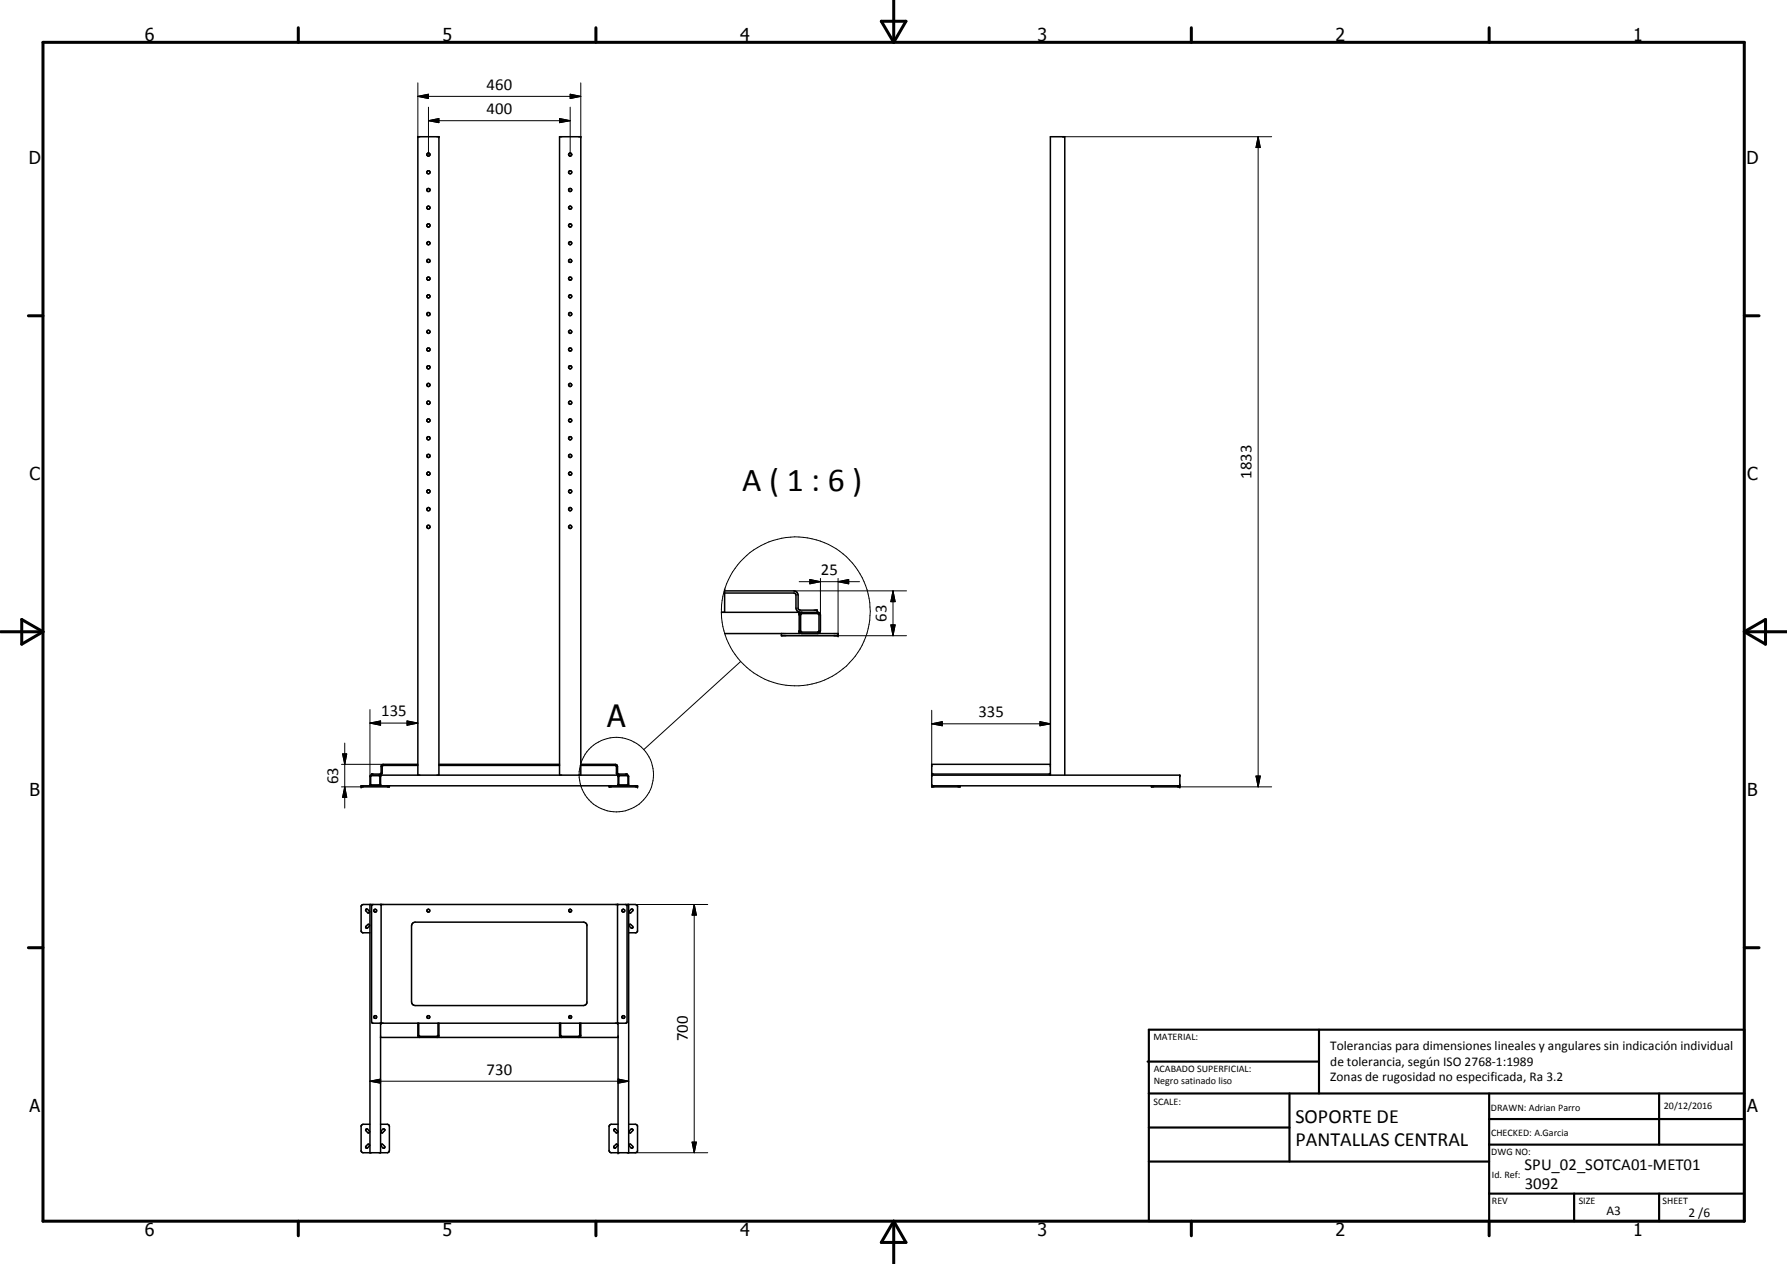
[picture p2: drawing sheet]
<svg xmlns="http://www.w3.org/2000/svg" width="420mm" height="297mm" viewBox="0 0 420 297" stroke-linecap="round" stroke-linejoin="round" font-family="sans-serif">
<g fill="none" stroke="#000" stroke-width=".35">
<path d="M100.4 107l.3-.2h.3a.4 .4 0 0 1-.1 .6 .4 .4 0 0 1-.5-.1zM170.4 139.4h16.2l.5 .3v3.2a1.08 1.08 0 0 0 1.1 1h4.2l.3 .2 .2 .4v3.7a.73 .73 0 0 1-.7 .7M170.4 138.5v5.4M170.4 138.9h16.2a1.05 1.05 0 0 1 1.1 1v3.1l.2 .3 4.2 .1v.5M169.6 143.9h18.3v5M170.4 148.9h26.7v.5h-13.4v-.5M187.9 148.4l.6 .5M188.2 144.4l.3-.2h3.7l.3 .1v4.2h-4.2zM188.4 143.9l-.5 .5M98.2 179.9h-8.2l-.1 1.8-.2 .3-2.6 .2-.1 2.1 .3 .4M98.2 179.6h-8.1l-.5 .4-.1 1.8-2.1 .1v.3M103.2 179.6h28.4"/>
<path d="M103.2 179.9h28.4M136.6 179.9h8.1l.2 .1 .1 1.9 .4 .3h2.3l.1 2.1-.3 .4M136.6 179.6h8.1l.4 .2 .1 .3v1.7l2.2 .1v.3M247 179.6h-27.9v5.3h6.7v-.2M87.2 182.4h2.1v2h-2.1zM89.3 182.2l.2 .3M89.5 184.7v-2.5h55.8v2.5M89.5 184.3l-.4 .4M91.6 184.7v.2h-6.7v-.2h65v.2h-6.7v-.2M98.2 182.2v-150.1h5v150.1M131.6 182.2v-150.1h5v150.1M145.3 184.4l.3 .3"/>
<path d="M145.5 182.4l2.1-.1v2.1h-2.1zM145.5 182.2l-.2 .2M219.1 182.2h58.3v2.7h-6.7v-.2M219.1 184.7h58.3M219.1 181.9h27.9M247 182.2v-150.1h3.3v150.1M86 213.7h.4l.5 .5v.2l-.5 .1-.4-.5zM86.1 217.7l.5-.5 .3 .2-.6 .7-.3-.1zM87 212.6v58.3M87 219.2h-1.8l-.3-.3v-6l.5-.3h64l.5 .3v6l-.3 .3h-1.8M87.7 212.6h-.3v.3v27.3l.2 .3h59.6l.2-.3v-27.3v-.3h-.3M88 213.7h.3a.35 .35 0 0 1 .2 .5 .35 .35 0 0 1-.6 0z"/>
<path d="M89.6 212.6v27.9M97 217l.6-.3h39.6l.4 .1 .4 .5v18.4l-.4 .5-.4 .1h-39.6l-.4-.1-.4-.7v-17.9zM100.5 213.7h.2a.35 .35 0 0 1 .3 .5 .35 .35 0 0 1-.6 0zM145.2 212.6v27.9M146.3 213.7h.3l.2 .1a.34 .34 0 0 1-.1 .5 .34 .34 0 0 1-.4-.1 .34 .34 0 0 1 0-.5zM147.8 212.6v58.3M148 217.3l.2-.1 .5 .5v.4h-.2l-.5-.4zM148.4 213.7h.3l.1 .3-.5 .5h-.3l-.1-.3zM88 238.8a.35 .35 0 0 1 .5 0 .35 .35 0 0 1-.1 .5h-.4zM100.5 238.8a.35 .35 0 0 1 .5 0 .35 .35 0 0 1-.1 .5h-.4zM133.9 238.7l.5 .2-.2 .4-.4-.2zM89.5 240.5v30.4"/>
<path d="M89.5 243.8h55.8M98.2 240.5v3l.5 .3M98.5 240.5v2.8l.2 .2h4.2l.1-3M103.2 240.5v3l-.5 .3M131.6 240.5v2.8v.3l.5 .2M131.8 240.5v2.8l.3 .2h4.1l.1-.1v-2.9M136.6 240.5v3l-.6 .3M145.3 240.5v30.4M86 265.4l.4-.1 .5 .6v.2h-.5l-.4-.5zM86.4 268.9h.3l.2 .3-.7 .6-.2-.3zM87 264.2h-1.6l-.5 .3v6.1l.5 .3h5.7l.4-.2 .1-.3v-5.7l-.1-.3-.4-.2h-1.6M89.6 265.8l.5-.5 .4 .2-.6 .7-.3-.1z"/>
<path d="M89.6 269l.4-.1 .4 .5 .1 .3-.4 .1-.5-.5zM144.3 269.4l.7-.5 .2 .1v.2l-.6 .6-.3-.1zM144.3 265.4l.4-.1 .5 .6v.2l-.3 .1-.6-.5zM145.3 264.2h-1.6l-.3 .1-.2 .4v5.7l.2 .4 .3 .1h5.7l.5-.3v-6.1l-.5-.3h-1.6M147.9 269l.4-.1 .4 .5 .1 .3h-.4l-.5-.5zM148.4 265.3h.3l.1 .3-.6 .6h-.2l-.1-.3z"/>
<circle cx="100.7" cy="36.3" r=".38"/>
<circle cx="134.1" cy="36.3" r=".37"/>
<circle cx="100.7" cy="57.1" r=".38"/>
<circle cx="100.7" cy="48.8" r=".38"/>
<circle cx="100.7" cy="53" r=".39"/>
<circle cx="100.7" cy="40.5" r=".38"/>
<circle cx="100.7" cy="44.7" r=".38"/>
<circle cx="134.1" cy="44.6" r=".37"/>
<circle cx="134.1" cy="48.8" r=".37"/>
<circle cx="134.1" cy="57.1" r=".37"/>
<circle cx="134.1" cy="53" r=".38"/>
<circle cx="134.1" cy="40.5" r=".38"/>
<circle cx="100.7" cy="69.6" r=".38"/>
<circle cx="100.7" cy="78" r=".38"/>
<circle cx="100.7" cy="73.8" r=".39"/>
<circle cx="100.7" cy="65.5" r=".38"/>
<circle cx="100.7" cy="61.3" r=".38"/>
<circle cx="134.1" cy="78" r=".37"/>
<circle cx="134.1" cy="69.6" r=".37"/>
<circle cx="134.1" cy="65.5" r=".37"/>
<circle cx="134.1" cy="61.3" r=".38"/>
<circle cx="134.1" cy="73.8" r=".38"/>
<circle cx="100.7" cy="86.3" r=".39"/>
<circle cx="100.7" cy="98.8" r=".38"/>
<circle cx="100.7" cy="90.5" r=".38"/>
<circle cx="100.7" cy="94.6" r=".4"/>
<circle cx="100.7" cy="82.1" r=".38"/>
<circle cx="134.1" cy="94.6" r=".38"/>
<circle cx="134.1" cy="86.3" r=".37"/>
<circle cx="134.1" cy="90.5" r=".37"/>
<circle cx="134.1" cy="82.1" r=".38"/>
<circle cx="134.1" cy="98.8" r=".37"/>
<circle cx="100.7" cy="111.3" r=".39"/>
<circle cx="100.7" cy="119.7" r=".39"/>
<circle cx="100.7" cy="115.5" r=".39"/>
<circle cx="100.7" cy="103" r=".4"/>
<circle cx="134" cy="115.5" r=".38"/>
<circle cx="134.1" cy="103" r=".38"/>
<circle cx="134.1" cy="111.3" r=".38"/>
<circle cx="134.1" cy="119.6" r=".38"/>
<circle cx="134.1" cy="107.1" r=".37"/>
<circle cx="100.7" cy="123.8" r=".39"/>
<circle cx="134" cy="123.8" r=".38"/>
<circle cx="134.1" cy="214" r=".34"/>
<circle cx="146.6" cy="239" r=".33"/>
</g>
<g fill="#000">
<circle cx="98.2" cy="32.1" r=".18"/>
<circle cx="103.2" cy="32.1" r=".18"/>
<circle cx="136.6" cy="32.1" r=".18"/>
<circle cx="187.9" cy="143.9" r=".18"/>
<circle cx="192.1" cy="143.4" r=".18"/>
<circle cx="197.1" cy="149.4" r=".18"/>
<circle cx="197.1" cy="148.9" r=".18"/>
<circle cx="84.9" cy="184.7" r=".18"/>
<circle cx="84.9" cy="184.9" r=".18"/>
<circle cx="89.5" cy="182.2" r=".18"/>
<circle cx="145.3" cy="182.2" r=".18"/>
<circle cx="149.9" cy="184.9" r=".18"/>
<circle cx="149.9" cy="184.7" r=".18"/>
<circle cx="219.1" cy="182.2" r=".18"/>
<circle cx="247" cy="181.9" r=".18"/>
<circle cx="277.4" cy="182.2" r=".18"/>
<circle cx="277.4" cy="184.9" r=".18"/>
<circle cx="277.4" cy="184.7" r=".18"/>
<circle cx="89.6" cy="212.6" r=".18"/>
<circle cx="145.2" cy="212.6" r=".18"/>
<circle cx="89.6" cy="240.5" r=".18"/>
<circle cx="145.2" cy="240.5" r=".18"/>
<circle cx="145.3" cy="270.9" r=".18"/>
</g>
<g fill="none" stroke="#000" stroke-width=".71">
<path d="M10.1 9.9h400v277.1h-400zM70.1 6.5v3.4M140.1 6.5v3.4M207.2 5h5.8l-2.9 4.9zM210.1 0v9.9M280.1 6.5v3.4M350.1 6.5v3.4M6.7 74.2h3.4M410.1 74.2h3.5M.1 148.5h10M5.1 145.6l5 2.9-5 2.9zM410.1 148.5h10"/>
<path d="M410.1 148.5l5-2.9v5.8zM6.7 222.7h3.4M410.1 222.7h3.5M70.1 287v3.4M140.1 287v3.4M210.1 287v10M210.1 287l2.9 5h-5.8zM280.1 287v3.4M350.1 287v3.4"/>
</g>
<g fill="none" stroke="#000" stroke-width=".51">
<path d="M269.8 249.5h40.3M270.1 242h140v45h-140zM270.1 257h140M303.2 257v16M310.1 242v15M350.1 257v30M390.1 257v12M270.1 265h33.1M270.1 273h80M350.1 269h60M350.1 263h60M350.1 280.5h60"/>
<path d="M370.1 280.5v6.5M390.1 280.5v6.5"/>
</g>
<g fill="none" stroke="#000" stroke-width=".24">
<path d="M98.2 19.5v12.6M136.6 19.5v12.6M98.2 22.6l2.5-.5v1.1zM98.2 22.6h38.4M100.7 28.4l2.5-.5v.9zM100.7 28.4h33.4M100.7 25.2v11.1M131.6 27.9l2.5 .5-2.5 .4zM134.1 22.1l2.5 .5-2.5 .6zM134.1 25.2v11.1M249.8 32.1h49.2M295.8 32.1l.5 2.6h-1z"/>
<path d="M295.8 32.1v152.8M186.6 138.9h26.5M187.9 136.7h14.2M190.4 136.2l2.5 .5-2.5 .5zM192.9 135.9v8.6M197.1 136.7l2.4-.5v1zM197.1 135.9v13.5M210 138.9l.5 2.5h-1zM210 138.9v10.5M174.1 155.4l-22.7 20.7M196.1 149.4h17M209.5 146.9h1l-.5 2.5z"/>
<path d="M80.3 179.6h9.8M80.5 177.2h1l-.4 2.4zM81.1 174.6v15.3M87 169.9l2.5-.5v1zM87 169.9h11.2M87 166.8v15.7M95.7 169.4l2.5 .5-2.5 .5zM219.1 170.1l2.5-.5v1zM219.1 170.1h27.9M219.1 166.9v13.2M244.5 169.6l2.5 .5-2.5 .5zM80.3 184.9h5.1"/>
<path d="M81.1 184.9l.4 2.5h-1zM276.9 184.9h22.1M295.3 182.4h1l-.5 2.5zM144.7 212.6h21.7M163.2 212.6l.5 2.5h-1zM163.2 212.6v58.3M87 254.1l2.5-.5v1zM87 254.1h60.8M145.3 253.6l2.5 .5-2.5 .5zM147.5 270.9h18.9M162.7 268.4h1l-.5 2.5z"/>
<circle cx="187.1" cy="143.7" r="17.5"/>
<circle cx="144.9" cy="182" r="8.7"/>
</g>
<g fill="#000">
<path d="M98.2 22.6l2.5-.5v1.1zM100.7 28.4l2.5-.5v.9zM131.6 27.9l2.5 .5-2.5 .4zM134.1 22.1l2.5 .5-2.5 .6zM295.8 32.1l.5 2.6h-1zM190.4 136.2l2.5 .5-2.5 .5zM197.1 136.7l2.4-.5v1zM209.5 146.9h1l-.5 2.5zM210 138.9l.5 2.5h-1zM80.5 177.2h1l-.4 2.4zM87 169.9l2.5-.5v1zM95.7 169.4l2.5 .5-2.5 .5z"/>
<path d="M219.1 170.1l2.5-.5v1zM244.5 169.6l2.5 .5-2.5 .5zM81.1 184.9l.4 2.5h-1zM295.3 182.4h1l-.5 2.5zM163.2 212.6l.5 2.5h-1zM87 254.1l2.5-.5v1zM145.3 253.6l2.5 .5-2.5 .5zM162.7 268.4h1l-.5 2.5z"/>
</g>
<text font-size="7.9" x="174.5" y="115.4">A ( 1 : 6 )</text>
<text font-size="7.2" x="142.7" y="170.9">A</text>
<g font-size="4.7">
<text x="304.6" y="263.8">SOPORTE DE</text>
<text x="304.6" y="269.2">PANTALLAS CENTRAL</text>
</g>
<g font-size="4.2">
<text x="34" y="9.6">6</text>
<text x="104" y="9.6">5</text>
<text x="174" y="9.6">4</text>
<text x="244" y="9.6">3</text>
<text x="314" y="9.6">2</text>
<text x="384" y="9.6">1</text>
<text x="6.8" y="38.7">D</text>
<text x="410.6" y="38.7">D</text>
<text x="7" y="112.9">C</text>
<text x="410.8" y="112.9">C</text>
<text x="7" y="187.1">B</text>
<text x="410.8" y="187.1">B</text>
<text x="7" y="261.4">A</text>
<text x="410.8" y="261.4">A</text>
<text x="34" y="290.4">6</text>
<text x="104" y="290.4">5</text>
<text x="174" y="290.4">4</text>
<text x="244" y="290.4">3</text>
<text x="314" y="290.4">2</text>
<text x="384" y="290.4">1</text>
</g>
<g font-size="3.9">
<text x="114.4" y="21.1">460</text>
<text x="114.4" y="26.8">400</text>
<text x="294.2" y="112.6" transform="rotate(-90 294.2 112.6)">1833</text>
<text x="193" y="135.2">25</text>
<text x="208.4" y="146.2" transform="rotate(-90 208.4 146.2)">63</text>
<text x="89.7" y="168.4">135</text>
<text x="230.1" y="168.5">335</text>
<text x="79.5" y="184.3" transform="rotate(-90 79.5 184.3)">63</text>
<text x="161.7" y="244.7" transform="rotate(-90 161.7 244.7)">700</text>
<text x="114.4" y="252.5">730</text>
<text x="358.5" y="275">SPU_02_SOTCA01-MET01</text>
<text x="358.5" y="279.4">3092</text>
</g>
<g font-size="3.1">
<text x="312.7" y="246.8">Tolerancias para dimensiones lineales y angulares sin indicación individual</text>
<text x="312.7" y="250.4">de tolerancia, según ISO 2768-1:1989</text>
<text x="312.7" y="254">Zonas de rugosidad no especificada, Ra 3.2</text>
<text x="377.7" y="285.6">A3</text>
<text x="397" y="285.9">2 /6</text>
</g>
<g font-size="2.4">
<text x="271.2" y="244.4">MATERIAL:</text>
<text x="271.3" y="252">ACABADO SUPERFICIAL:</text>
<text x="271.3" y="254.6">Negro satinado liso</text>
<text x="271.2" y="259.7">SCALE:</text>
<text x="350.6" y="261">DRAWN: Adrian Parro</text>
<text x="391.2" y="260.6">20/12/2016</text>
<text x="350.6" y="267">CHECKED: A.Garcia</text>
<text x="350.6" y="271.4">DWG NO:</text>
<text x="350.8" y="276.9">Id. Ref:</text>
<text x="350.8" y="282.8">REV</text>
<text x="371.2" y="282.9">SIZE</text>
<text x="390.9" y="282.9">SHEET</text>
</g>
</svg>
